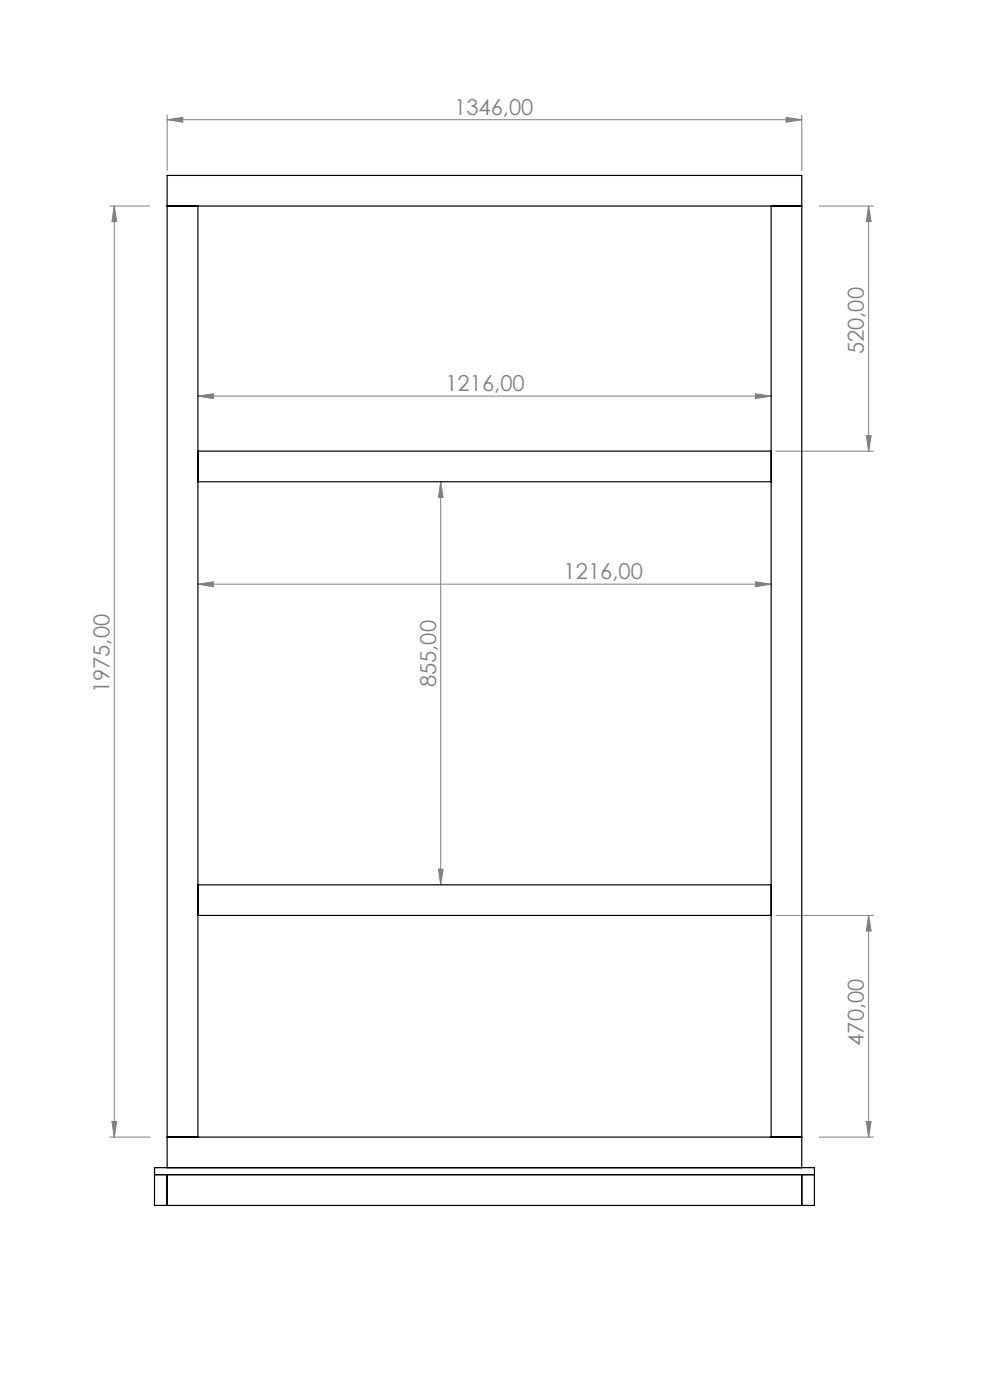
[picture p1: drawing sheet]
<svg xmlns="http://www.w3.org/2000/svg" width="210mm" height="297mm" viewBox="0 0 210 297" stroke-linecap="round" stroke-linejoin="round" font-family="sans-serif">
<g fill="none" stroke="#808080" stroke-width=".21">
<path d="M35.5 25.4l3.3-.5v1zM35.5 24.4v11.8M35.5 25.4h134.6M166.8 24.9l3.3 .5-3.3 .5zM170.1 24.4v11.8M23.2 43.7h8.5M24.2 43.7l.6 3.3h-1.1zM24.2 43.7v197.5M173.8 43.7h11.5M184.3 43.7l.5 3.3h-1zM184.3 43.7v52M42 84l3.3-.5v1.1z"/>
<path d="M42 84h121.6M160.3 83.5l3.3 .5-3.3 .6zM164.6 95.7h20.7M183.8 92.4h1l-.5 3.3zM93.5 102.2l.5 3.3h-1zM93.5 102.2v85.5M42 123.9l3.3-.5v1.1zM42 123.9h121.6M160.3 123.4l3.3 .5-3.3 .6zM93 184.4h1l-.5 3.3zM164.6 194.2h20.7M184.3 194.2l.5 3.3h-1z"/>
<path d="M184.3 194.2v47M23.7 237.9h1.1l-.6 3.3zM183.8 237.9h1l-.5 3.3zM23.2 241.2h8.5M173.8 241.2h11.5"/>
</g>
<g fill="#808080">
<path d="M160.3 83.5l3.3 .5-3.3 .6zM42 84l3.3-.5v1.1z"/>
<path d="M35.5 25.4l3.3-.5v1zM166.8 24.9l3.3 .5-3.3 .5zM42 123.9l3.3-.5v1.1zM160.3 123.4l3.3 .5-3.3 .6z"/>
<path d="M183.8 92.4h1l-.5 3.3zM184.3 43.7l.5 3.3h-1zM183.8 237.9h1l-.5 3.3zM184.3 194.2l.5 3.3h-1zM93 184.4h1l-.5 3.3zM93.5 102.2l.5 3.3h-1z"/>
<path d="M24.2 43.7l.6 3.3h-1.1zM23.7 237.9h1.1l-.6 3.3z"/>
</g>
<g fill="none" stroke="#000" stroke-width=".25">
<path d="M35.5 43.7h134.6M42 43.7v197.5M163.6 43.7v197.5M42 95.7h121.6M42 102.2h121.6M42 187.7h121.6M42 194.2h121.6M32.8 247.7h140v8h-140zM32.8 249.2h140M35.5 241.2h134.6M35.5 247.7v-210.5h134.6v210.5M35.5 249.2v6.5"/>
<path d="M170.1 249.2v6.5"/>
</g>
<g font-size="4.7" fill="#808080">
<text x="96.3" y="24.4">1346,00</text>
<text x="183.3" y="75.2" transform="rotate(-90 183.3 75.2)">520,00</text>
<text x="94.5" y="83">1216,00</text>
<text x="119.6" y="122.9">1216,00</text>
<text x="23.2" y="147.1" transform="rotate(-90 23.2 147.1)">1975,00</text>
<text x="92.5" y="145.8" transform="rotate(-90 92.5 145.8)">855,00</text>
<text x="183.3" y="221.9" transform="rotate(-90 183.3 221.9)">470,00</text>
</g>
</svg>
